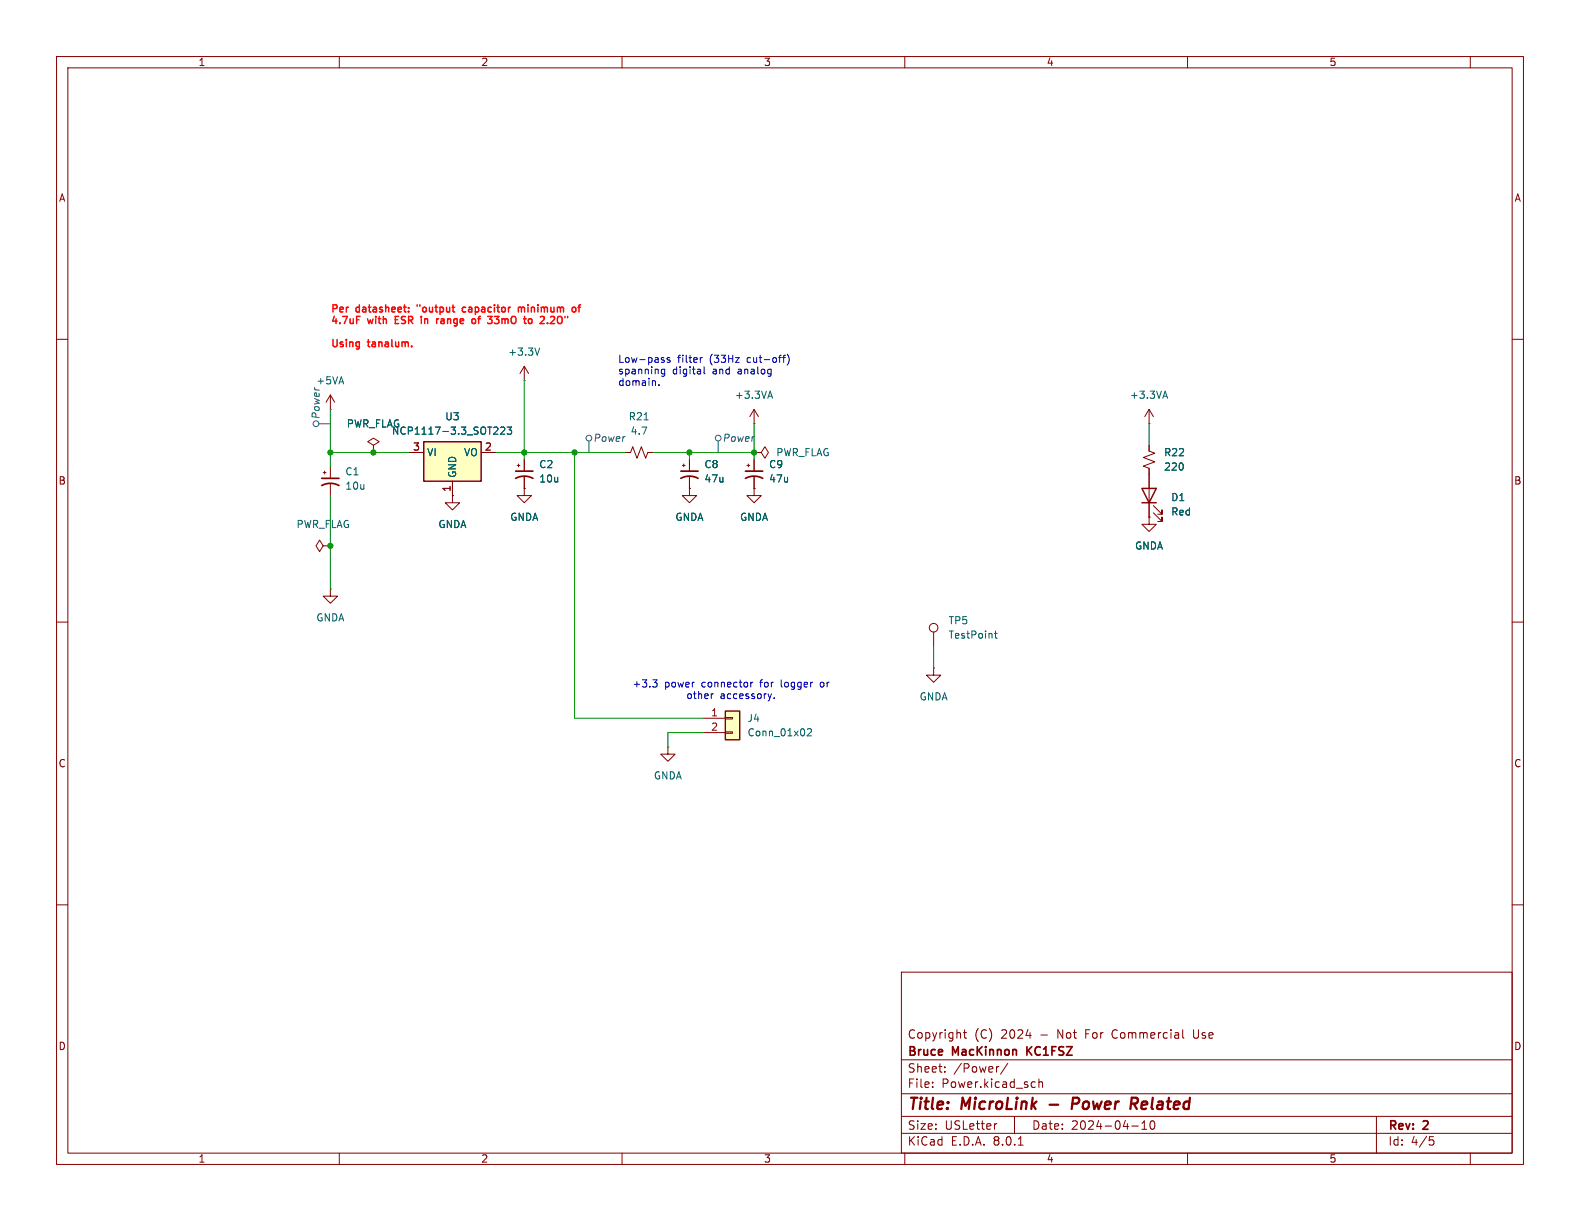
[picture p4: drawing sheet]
<svg xmlns="http://www.w3.org/2000/svg" width="279mm" height="216mm" viewBox="0 0 279 216" stroke-linecap="round" stroke-linejoin="round" font-family="sans-serif">
<g fill="none" stroke="#840000" stroke-width=".18">
<path d="M10 10h259.4v195.9h-259.4zM12 12h255.4v191.9h-255.4zM60 10v2M110 10v2M160 10v2M210 10v2M260 10v2M10 60h2M267.4 60h2M58.4 72.4h.1M58.4 69.9l-.7 1.2M58.4 69.9v2.5"/>
<path d="M58.4 69.9l.8 1.2M133.3 74.9h.1M133.3 72.4l-.7 1.3M133.3 72.4v2.5M133.3 72.4l.8 1.3M203.2 74.9h.1M203.2 72.4l-.8 1.3M203.2 72.4v2.5M203.2 72.4l.8 1.3M57.1 83.6h.6M57.4 83.3v.5M58.4 82.6v2"/>
<path d="M58.4 85.6v2M110.5 80h1l.4-1 .7 2 .8-2 .8 2 .4-1h1M10 110h2M267.4 110h2M118.1 132.1v1.3h1.3l-1.3 1.2-1.3-1.2h1.3M118.1 132.1h.1M10 160h2M267.4 160h2M159.4 171.9h108v32h-108zM159.4 197.4h108M159.4 193.4h108M159.4 187.4h108"/>
<path d="M164.9 192.1v.2M164.9 191.4v.1M167.1 189.4v.2M167.1 188.7v.1M170.4 182.6h.5M170.6 182.1v1.3l.3 .2M176.3 198.7l-.3 .1M176.6 188.6l-.2 .1M178.2 188l-1.3 1.9M179.4 197.4v3M182.6 191.3l.5 .1M183.1 192.2l-.5 .1"/>
<path d="M183.7 191.4l.2-.1 .4 .1 .1 .9M183.7 190.8v1.5M200.1 199.1h1.2M201.9 199.7h.9M201.9 198.6l.5-.4v1.5M203.6 198.3l.1-.1a.81 .81 0 0 1 .6 .6 .81 .81 0 0 1-.3 .8l-.1 .1a.81 .81 0 0 1-.6-.6 .81 .81 0 0 1 .3-.8zM209.1 182.1v1.3l.3 .2M211.1 182.1v1.2l.1 .2M243.4 197.4v6.5M60 203.9v2M110 203.9v2M159.4 200.4h108"/>
<path d="M160 203.9v2M180.1 202.5h.8M210 203.9v2M252.8 201h.7M252.9 201.6h.4l.3 .2-.2 .6-.5 .1M260 203.9v2"/>
</g>
<path d="M185.6 195.3h1.5M190.5 194.1h-.7l-.3 2M190.6 195.1l-1 .1M200.1 194.1l1 .1a.58 .58 0 0 1-.3 1M200.5 195.2l.5 .9" fill="none" stroke="#840000" stroke-width=".4"/>
<path d="M56.9 85.9a3.2 3.2 0 0 1 3 0M56.9 84.6h3M181.6 185.1v1.5M182.5 185.1l-.9 .8" fill="none" stroke="#840000" stroke-width=".3"/>
<path d="M113.9 74.2h.7M135.9 70.1h.6M136.2 69.2l.4 1.2M205.7 70.1h.6M206 69.2l.5 1.2" fill="none" stroke="#006464" stroke-width=".18"/>
<path d="M128.3 125.7h2.5v5.1h-2.5z" fill="#ffffc2"/>
<g fill="none" stroke="#840000" stroke-width=".18">
<path d="M66 78.7l1.1-.6-1.1-.6-1 .6 1 .6v1.3M92.7 67.3h.1M92.7 64.8l-.8 1.2M92.7 64.8v2.5M92.7 64.8l.8 1.2M203.2 78.7v1.1l1 .3-2 .8 2 .8-2 .7 1 .4v1M57.1 96.5l-.6-1-.6 1 .6 1 .6-1h1.3M58.4 96.5h.1M66 80h.1M91.4 82.3h.5M91.7 82v.6M92.7 86.4v1.2h1.3l-1.3 1.3-1.3-1.3h1.3"/>
<path d="M92.7 86.4h.1M92.7 81.3v2M92.7 84.3v2.1M120.6 82.3h.6M120.9 82v.6M121.9 86.4v1.2h1.3l-1.3 1.3-1.3-1.3h1.3M121.9 86.4h.1M121.9 81.3v2M121.9 84.3v2.1M132.1 82.3h.5M132.3 82v.6M133.3 86.4v1.2h1.3l-1.3 1.3-1.2-1.3h1.2"/>
<path d="M133.3 86.4h.1M133.3 80h1.3l.7-1 .6 1-.6 1-.7-1M133.3 80h.1M133.3 81.3v2M133.3 84.3v2.1M58.4 104.1v1.3h1.3l-1.3 1.3-1.3-1.3h1.3M58.4 104.1h.1M165.1 118.1v1.3h1.3l-1.3 1.3-1.3-1.3h1.3M165.1 118.1h.1M165.1 111.8v2.5M124.5 127h3.8M124.5 129.5h3.8"/>
<path d="M128.3 129.4h1.2v.3h-1.2zM128.3 126.9h1.2v.2h-1.2z"/>
<circle cx="165.1" cy="111" r=".76"/>
</g>
<path d="M128.3 125.7h2.5v5.1h-2.5z" fill="none" stroke="#840000" stroke-width=".25"/>
<path d="M95.4 61.5l-.4 1.3M175.9 112h.4M176 111.6v1.1l.3 .1M142.8 129l.5-.2 .2 .4-.8 .9h.8" fill="none" stroke="#006464" stroke-width=".18"/>
<path d="M91.2 84.6a3.2 3.2 0 0 1 3 0M91.2 83.3h3M120.4 84.6a3.2 3.2 0 0 1 3 0M120.4 83.3h3M131.8 84.6a3.2 3.2 0 0 1 3.1 0M131.8 83.3h3.1" fill="none" stroke="#840000" stroke-width=".3"/>
<path d="M74.9 78.1h10.2v7h-10.2z" fill="#ffffc2"/>
<path d="M74.9 78.1h10.2v7h-10.2zM201.9 86.4h2.6l-1.3 2.5zM201.9 88.9h2.6" fill="none" stroke="#840000" stroke-width=".25"/>
<g fill="none" stroke="#840000" stroke-width=".18">
<path d="M203.2 78.7v1.1M66 80h.1M72.4 80h2.5M80 87.6v1.3h1.3l-1.3 1.3-1.3-1.3h1.3M80 87.6h.1M80 85.1v2.5M85.1 80h2.5M92.7 86.4h.1M92.7 81.3v2M92.7 84.3v2.1M121.9 86.4h.1M121.9 81.3v2"/>
<path d="M121.9 84.3v2.1M133.3 86.4h.1M133.3 81.3v2M133.3 84.3v2.1M203.2 91.4v1.3h1.3l-1.3 1.3-1.3-1.3h1.3M203.2 91.4h.1M203.2 82.8v8.6M204 90.7l1.5 1.5v-.8v.8h-.8M204 89.4l1.5 1.5v-.7v.7h-.8"/>
</g>
<path d="M87.3 76.8h.8M88 75.6v.5M88.5 75.6l.5-.1 .3 .4-.8 .9h.8M89.7 75.5h.8l-.5 .5 .4 .1v.6l-.2 .1-.5-.1" fill="none" stroke="#006464" stroke-width=".18"/>
<g fill="none" stroke="#484848" stroke-width=".18">
<path d="M56.4 74.9h2M104.1 78v2M127 78v2"/>
<circle cx="55.9" cy="74.9" r=".51"/>
<circle cx="104.1" cy="77.5" r=".51"/>
<circle cx="127" cy="77.5" r=".51"/>
</g>
<g fill="none" stroke="#ff0604" stroke-width=".25">
<path d="M69.9 56.5h.4M69.9 55.9v1.3h.6M73.8 53.9v.2M78.4 56.4h-.4M78.4 56.7h-.3l-.2 .2 .1 .3h.4M82.4 54.4l-.4-.1-.3 .3 .2 .5h.5M84.5 56.4h.5M84.7 56.1v1.1M88.2 55.9l-.4 .5 .4 .1v.5l-.2 .2h-.4M91.7 54.4l.3-.1 .2 .2M91.7 54.3v.9M92.2 54.5l.2-.2 .4 .2"/>
<path d="M92.2 54.5v.7M97.3 57.2h.8M98 56.1v.4M98.6 56.1v.9M101.6 54.3l.2 .3v.3l-.2 .3M102.2 54.3h.5M102.7 53.9l-.3 .2v1.1"/>
</g>
<g fill="none" stroke="#0000c2" stroke-width=".18">
<path d="M116.5 68v.2M117.3 63.7l.2 .1-.2 .3M117.3 63.2l.1 .1M117.5 65.3v1l-.2 .2h-.3M117.5 65.3h-.3l-.3 .2 .2 .6h.4M118.5 63.3l-.4-.1-.1 .2v.2l.5 .1v.3h-.5M123.8 63.2v.9M124.2 63.2l-.4 .3M124.5 64.9v1l.2 .2M138.4 63.2h.5M138.9 62.8l-.3 .2v1.1M139.2 62.6a1.46 1.46 0 0 1 0 2"/>
<path d="M115.4 120.2h.8l-.4 .5 .3 .1 .1 .4-.2 .3h-.4M126.1 122.7h-.2M132.8 120.6v.9M133.1 120.6l-.3 .3M136.4 122.7l-.3 .8M136.9 123.4v.1M145.2 120.7l-.2 .2 .2 .5"/>
</g>
<path d="M58.4 72.4v10.2M92.7 67.3v14M133.3 74.9v6.4M203.2 74.9v3.8M58.4 87.6v16.5M58.4 80h14M87.6 80h22.9M101.6 80v47h22.9M115.6 80h17.7M121.9 80v1.3M165.1 114.3v3.8M124.5 129.5h-6.4v2.6" fill="none" stroke="#009600" stroke-width=".18"/>
<g fill="#009600" stroke="#009600" stroke-width=".18">
<circle cx="58.4" cy="80" r=".46"/>
<circle cx="66" cy="80" r=".46"/>
<circle cx="101.6" cy="80" r=".46"/>
<circle cx="58.4" cy="96.5" r=".46"/>
<circle cx="92.7" cy="80" r=".46"/>
<circle cx="121.9" cy="80" r=".46"/>
<circle cx="133.3" cy="80" r=".46"/>
</g>
<g font-size="2.8" fill="#840000">
<text x="160.4" y="196.8">Title:</text>
<text x="170.1" y="196.8">MicroLink</text>
<text x="191.2" y="196.8">Power</text>
<text x="202.4" y="196.8">Related</text>
</g>
<g font-size="2.1" fill="#840000">
<text x="160.4" y="183.9">Copyright</text>
<text x="172.3" y="183.9">(C)</text>
<text x="177.1" y="183.9">2024</text>
<text x="184.1" y="183.9">-</text>
<text x="187.2" y="183.9">Not</text>
<text x="192.3" y="183.9">For</text>
<text x="197.2" y="183.9">Commercial</text>
<text x="211.7" y="183.9">Use</text>
<text x="160.4" y="189.9">Sheet:</text>
<text x="160.4" y="187.1">Bruce</text>
<text x="168.5" y="187.1">MacKinnon</text>
<text x="168.6" y="189.9">/Power/</text>
<text x="182.2" y="187.1">KC1FSZ</text>
<text x="160.4" y="192.6">File:</text>
<text x="166.5" y="192.6">Power.kicad_sch</text>
<text x="160.4" y="202.8">KiCad</text>
<text x="160.4" y="200">Size:</text>
<text x="167.1" y="200">USLetter</text>
<text x="168.1" y="202.8">E.D.A.</text>
<text x="175.7" y="202.8">8.0.1</text>
<text x="182.4" y="200">Date:</text>
<text x="189.4" y="200">2024-04-10</text>
<text x="245.4" y="200.2">Rev:</text>
<text x="245.4" y="202.8">Id:</text>
<text x="249.5" y="202.8">4/5</text>
<text x="251.8" y="200.2">2</text>
</g>
<g font-size="1.8" fill="#840000">
<text x="35" y="11.9">1</text>
<text x="85" y="11.9">2</text>
<text x="135" y="11.9">3</text>
<text x="185" y="11.9">4</text>
<text x="235" y="11.9">5</text>
<text x="10.3" y="35.9">A</text>
<text x="267.7" y="35.9">A</text>
<text x="10.3" y="85.9">B</text>
<text x="267.7" y="85.9">B</text>
<text x="10.3" y="135.9">C</text>
<text x="267.7" y="135.9">C</text>
<text x="10.3" y="185.9">D</text>
<text x="267.7" y="185.9">D</text>
<text x="35" y="205.8">1</text>
<text x="85" y="205.8">2</text>
<text x="135" y="205.8">3</text>
<text x="185" y="205.8">4</text>
<text x="235" y="205.8">5</text>
</g>
<g font-size="1.8" fill="#ff0604">
<text x="58.4" y="55.3">Per</text>
<text x="58.4" y="57.4">4.7uF</text>
<text x="63" y="55.3">datasheet:</text>
<text x="65.2" y="57.4">with</text>
<text x="70.4" y="57.4">ESR</text>
<text x="74.4" y="55.3">&quot;output</text>
<text x="75.5" y="57.4">in</text>
<text x="78.8" y="57.4">range</text>
<text x="82.9" y="55.3">capacitor</text>
<text x="85.6" y="57.4">of</text>
<text x="88.9" y="57.4">33mO</text>
<text x="93.2" y="55.3">minimum</text>
<text x="95.8" y="57.4">to</text>
<text x="99.2" y="57.4">2.2O&quot;</text>
<text x="58.4" y="61.5">Using</text>
<text x="65.2" y="61.5">tanalum.</text>
</g>
<g font-size="1.8" fill="#006464">
<text x="89.8" y="63.1">+3.3V</text>
<text x="129.9" y="70.7">+3.3VA</text>
<text x="199.7" y="70.7">+3.3VA</text>
<text x="61.2" y="75.8">PWR_FLAG</text>
<text x="69.2" y="77.1">NCP1117-3.3_SOT223</text>
<text x="78.6" y="74.5">U3</text>
<text x="111.1" y="74.5">R21</text>
<text x="111.4" y="77.1">4.7</text>
<text x="75.4" y="80.9">VI</text>
<text x="82" y="80.9">VO</text>
<text x="95.3" y="83">C2</text>
<text x="124.5" y="83">C8</text>
<text x="135.9" y="83">C9</text>
<text x="137.2" y="80.9">PWR_FLAG</text>
<text x="205.7" y="83.4">220</text>
<text x="205.7" y="80.9">R22</text>
<text x="61" y="84.3">C1</text>
<text x="61" y="86.8">10u</text>
<text x="80.9" y="84.6" transform="rotate(-90 80.9 84.6)">GND</text>
<text x="95.3" y="85.5">10u</text>
<text x="124.5" y="85.5">47u</text>
<text x="135.9" y="85.5">47u</text>
<text x="207" y="88.8">D1</text>
<text x="52.3" y="93.6">PWR_FLAG</text>
<text x="77.4" y="93.6">GNDA</text>
<text x="90.1" y="92.3">GNDA</text>
<text x="119.3" y="92.3">GNDA</text>
<text x="130.8" y="92.3">GNDA</text>
<text x="207" y="91.4">Red</text>
<text x="200.6" y="97.4">GNDA</text>
<text x="55.8" y="110.1">GNDA</text>
<text x="167.6" y="110.6">TP5</text>
<text x="167.6" y="113.1">TestPoint</text>
<text x="162.5" y="124.1">GNDA</text>
<text x="132.1" y="127.9">J4</text>
<text x="132.1" y="130.4">Conn_01x02</text>
<text x="115.5" y="138">GNDA</text>
</g>
<g font-size="1.8" fill="#0000c2">
<text x="109.2" y="64.2">Low-pass</text>
<text x="119.8" y="64.2">filter</text>
<text x="125.6" y="64.2">(33Hz</text>
<text x="132.4" y="64.2">cut-off)</text>
<text x="109.2" y="66.3">spanning</text>
<text x="109.2" y="68.3">domain.</text>
<text x="118.9" y="66.3">digital</text>
<text x="126.1" y="66.3">and</text>
<text x="130.8" y="66.3">analog</text>
<text x="111.7" y="121.8">+3.3</text>
<text x="117.5" y="121.8">power</text>
<text x="121.3" y="123.8">other</text>
<text x="124.2" y="121.8">connector</text>
<text x="127.3" y="123.8">accessory.</text>
<text x="134.7" y="121.8">for</text>
<text x="138.6" y="121.8">logger</text>
<text x="145.7" y="121.8">or</text>
</g>
<g font-size="1.8" fill="#484848">
<text x="55.8" y="68.2">+5VA</text>
<text x="56.7" y="74.2" transform="rotate(-90 56.7 74.2)">Power</text>
<text x="104.8" y="78.3">Power</text>
<text x="127.7" y="78.3">Power</text>
</g>
<g font-size="1.8" fill="#a90000">
<text x="73" y="79.8">3</text>
<text x="85.7" y="79.8">2</text>
<text x="79.8" y="87.1" transform="rotate(-90 79.8 87.1)">1</text>
<text x="125.7" y="126.7">1</text>
<text x="125.7" y="129.3">2</text>
</g>
</svg>
